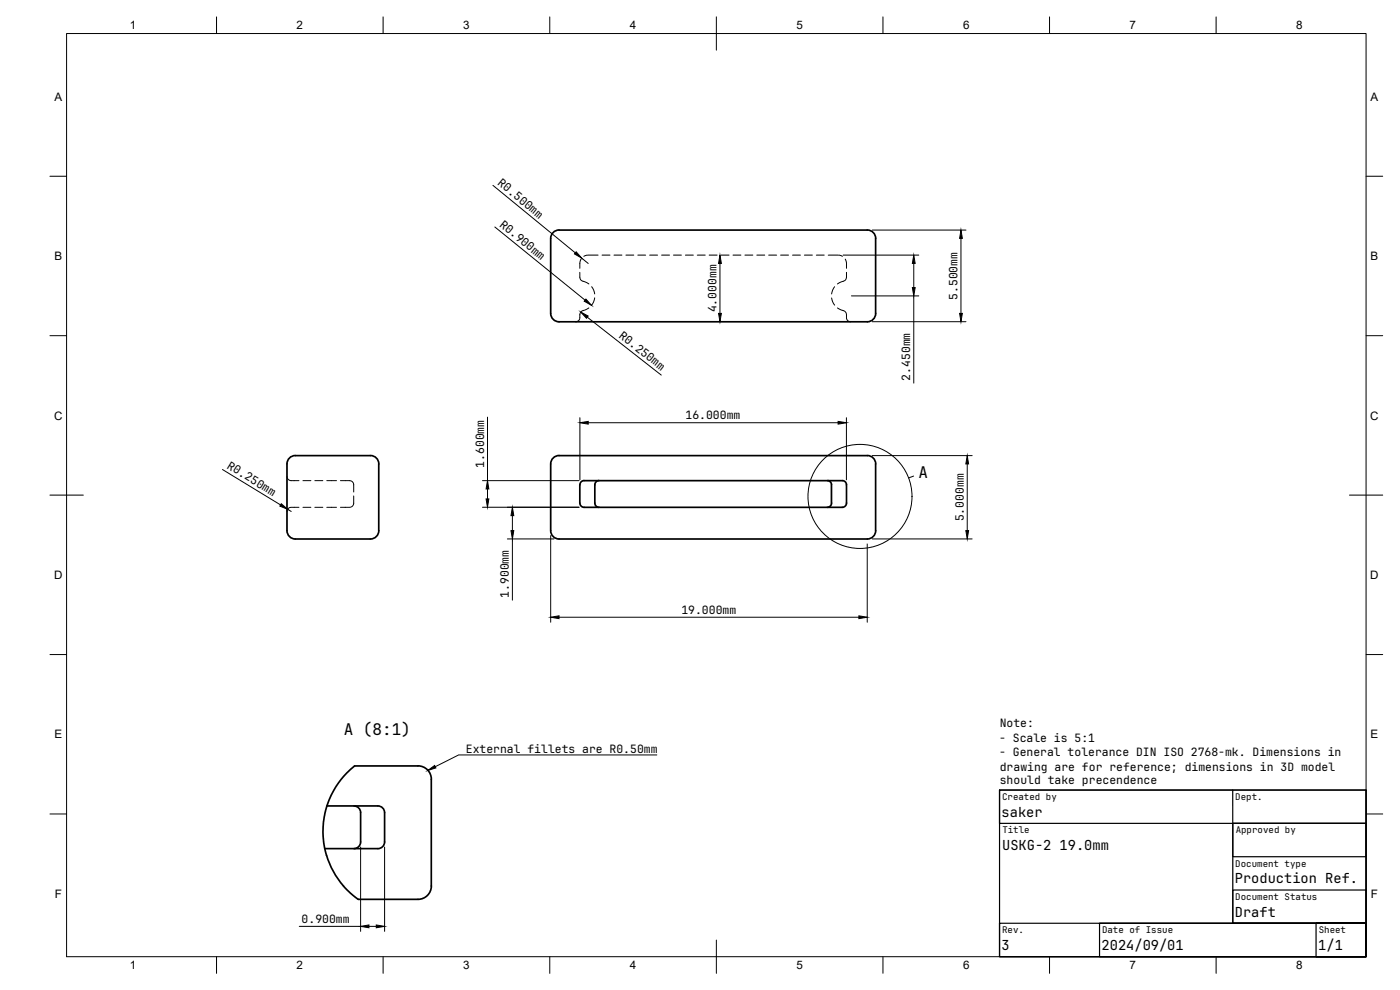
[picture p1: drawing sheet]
<svg xmlns="http://www.w3.org/2000/svg" width="420mm" height="297mm" viewBox="0 0 420 297" stroke-linecap="round" stroke-linejoin="round" font-family="sans-serif">
<!-- layer: Visible -->
<g fill="none" stroke="#000" stroke-width=".51">
<path d="M262.8 71.5v22.6M262.8 71.5a2.48 2.48 0 0 0-2.5-2.5h-92.5a2.51 2.51 0 0 0-2.5 2.5v22.6M165.3 94a2.51 2.51 0 0 0 2.5 2.5h92.5a2.51 2.51 0 0 0 2.5-2.5M87.1 137.2l1.5-.5h22.6a2.48 2.48 0 0 1 2.5 2.5v20a2.51 2.51 0 0 1-2.5 2.5h-22.6a2.51 2.51 0 0 1-2.5-2.5v-20a2.5 2.5 0 0 1 1-2zM262.8 139.2v20M262.8 139.2a2.48 2.48 0 0 0-2.5-2.5h-92.5a2.51 2.51 0 0 0-2.5 2.5v20a2.51 2.51 0 0 0 2.5 2.5h92.5a2.51 2.51 0 0 0 2.5-2.5M174 145.5v5.5M174 145.5a1.23 1.23 0 0 1 1.3-1.3h77.5a1.26 1.26 0 0 1 1.2 1.3v5.5a1.26 1.26 0 0 1-1.2 1.2h-77.5a1.26 1.26 0 0 1-1.3-1.2M179.8 144.2a1.26 1.26 0 0 0-1.3 1.3v5.5a1.26 1.26 0 0 0 1.3 1.2M248.3 144.2a1.23 1.23 0 0 1 1.2 1.3l.1 5.5a1.26 1.26 0 0 1-1.3 1.2M104 232l2.4-2.2h19a4 4 0 0 1 4.1 4l-.1 32a4 4 0 0 1-4 4h-18a25 25 0 0 1-9.4-27.6l.1-.3a24.2 24.2 0 0 1 4.6-8.4zM98.1 241.8h15.3a2 2 0 0 1 2 2v8.8a2 2 0 0 1-2 2h-15.9"/>
<path d="M106.2 241.8a2 2 0 0 1 2 2v8.8a2 2 0 0 1-2 2"/>
</g>
<!-- layer: Hidden -->
<g fill="none" stroke="#000" stroke-width=".3">
<path d="M174.4 77.7l-.1 .1a4.2 4.2 0 0 0-.3 2.7M179.5 76.5l-3.4 .1-.9 .3M180.7 76.5h2.4M184.3 76.5h2.3M187.8 76.5h2.4M191.4 76.5h2.4M195 76.5h2.4M198.5 76.5h2.4M202.1 76.5h2.4M205.7 76.5h2.4M209.3 76.5h2.3M212.8 76.5h2.4"/>
<path d="M216.4 76.5h2.4M220 76.5h2.4M223.6 76.5h2.3M227.1 76.5h2.4M230.7 76.5h2.4M234.3 76.5h2.3M237.8 76.5h2.4M241.4 76.5h2.4M245 76.5h2.4M248.6 76.5l3.4 .1 .8 .3M253.7 77.8a4.2 4.2 0 0 1 .3 2.7M174 81.7v1.5a1.48 1.48 0 0 0 1.6 1.4l1.1 .6"/>
<path d="M176.7 92.4l-1.1 .6a1.52 1.52 0 0 0-1.6 1.4v.9a1.22 1.22 0 0 1-1.2 1.2M177.6 86l.6 1 .3 1.2M178.5 89.4l-.3 1.2-.6 1M249.6 89.4l.3 1.2 .6 1M250.5 86l-.6 1-.3 1.2M251.3 92.4l1.2 .6a1.52 1.52 0 0 1 1.5 1.4v.9a1.22 1.22 0 0 0 1.3 1.2M254 81.7v1.5a1.48 1.48 0 0 1-1.5 1.4l-1.2 .6M86.1 143a1.25 1.25 0 0 0 1.3 1.2h2.3M89.7 152.2h-2.3a1.25 1.25 0 0 0-1.3 1.3M90.9 144.2h2.4M90.9 152.2h2.4M94.5 144.2h2.4"/>
<path d="M94.5 152.2h2.4M98.1 144.2h2.9M98.1 152.2h2.9M102.2 144.2h1.5a2.12 2.12 0 0 1 2.4 1l.1 2.4M106.2 148.8v2.2a1.73 1.73 0 0 1-2.3 1.2h-1.7"/>
</g>
<!-- layer: BORDER -->
<g fill="none" stroke="#000" stroke-width=".3">
<path d="M20 10.1h390v276.9h-390zM65 5.1v5M115 5.1v5M165 5.1v5M215 5.1v10M265 5.1v5M315 5.1v5M365 5.1v5M15 52.9h5M410 52.9h5M15 100.7h5M410 100.7h5"/>
<path d="M15 148.6h10M405 148.6h10M15 196.4h5M410 196.4h5M15 244.2h5M410 244.2h5M65 287v5M115 287v5M165 287v5M215 282.1v9.9M265 287v5M315 287v5"/>
<path d="M365 287v5"/>
</g>
<!-- layer: TITLEBLOCK -->
<path d="M300 237.1h110v49.9h-110zM300 237.1h110v9.9h-110zM370 237v10M370 247h40v10.1h-40zM370 247h40v30h-40zM300 277h110v10h-80v-10h80h-15v10h15v-10v10h-110zM370 267h40v10h-40z" fill="none" stroke="#000" stroke-width=".36"/>
<!-- layer: FD_Dimensions -->
<g fill="none" stroke="#000" stroke-width=".3">
<path d="M147.9 55.6l24.8 20.3M148.5 68.1l27.1 22M174.6 77.5l1.9 1.5M216.1 79v15M253 76.5h22.7M261.8 69h28.1M274.2 79v7.3M288.4 71.5v22.5M176.3 95.2l22.2 17.4M255.5 88.8h20.2M261.8 96.5h28.1M274.2 88.8v26.1"/>
<path d="M146.3 125.2v19M174 125.3v18.7M176.5 126.8h75M254 125.3v18.7M261.8 136.7h30M290.3 139.2v20M66.8 140.9l17.4 10.6M86.3 152.8l1.1 .7M144.8 144.2h29M144.8 152.2h29M146.3 146.7v3M153.8 154.7v4.5"/>
<path d="M152.3 161.7h14M153.8 161.7v18.4M165.3 160.7v26M260.3 163.2v23.5M261.8 161.7h30M167.8 185.2h90M108.2 254.1v25.3M115.4 254.1v25.3M89.8 277.9h18.4M110.7 277.9h2.2"/>
</g>
<g fill="#000" stroke="#000" stroke-width=".3">
<path d="M172.9 75.6l1.7 1.9-2.2-1.3zM216.1 76.5l.4 2.5h-.9zM274.2 76.5l.5 2.5h-.9zM288.4 69l.4 2.5h-.8zM175.8 89.7l1.7 1.9-2.2-1.2zM174.3 93.6l2.2 1.2-.5 .7zM215.6 94h.9l-.4 2.5zM273.8 86.3h.9l-.5 2.5zM288 94h.8l-.4 2.5zM174 126.8l2.5-.4v.9zM251.5 126.4l2.5 .4-2.5 .5zM290.3 136.7l.4 2.5h-.8z"/>
<path d="M84.4 151.1l1.9 1.7-2.3-.9zM145.9 149.7h.8l-.4 2.5zM146.3 144.2l.4 2.5h-.8zM153.8 152.2l.4 2.5h-.8zM153.4 159.2h.8l-.4 2.5zM289.9 159.2h.8l-.4 2.5zM165.3 185.2l2.5-.4v.8zM257.8 184.8l2.5 .4-2.5 .4zM108.2 277.9l2.5-.4v.9zM112.9 277.5l2.5 .4-2.5 .5z"/>
</g>
<!-- layer: Detail Boundary -->
<g fill="none" stroke="#000" stroke-width=".3">
<path d="M274.2 142.8l-1.5 .6"/>
<circle cx="258.1" cy="148.9" r="15.6"/>
</g>
<!-- layer: Leaders -->
<path d="M128.4 231.2l2.1-1.5 .3 .7z" fill="#000" stroke="#000" stroke-width=".3"/>
<path d="M197.1 226.5h-59.5l-7 3.5" fill="none" stroke="#000" stroke-width=".3"/>
<g font-size="4.8">
<text x="275.7" y="143.5">A</text>
<text x="103.2" y="220.5">A (8:1)</text>
</g>
<g font-size="4.1">
<text x="300.6" y="245">saker</text>
<text x="300.8" y="255">USKG-2 19.0mm</text>
<text x="370.6" y="265">Production Ref.</text>
<text x="370.6" y="275">Draft</text>
<text x="300.6" y="285">3</text>
<text x="330.6" y="285">2024/09/01</text>
<text x="395.6" y="285">1/1</text>
</g>
<g font-size="3.5">
<text x="39" y="8.8">1</text>
<text x="89" y="8.8">2</text>
<text x="139" y="8.8">3</text>
<text x="189" y="8.8">4</text>
<text x="239" y="8.8">5</text>
<text x="289" y="8.8">6</text>
<text x="339" y="8.8">7</text>
<text x="389" y="8.8">8</text>
<text x="16.3" y="30.2">A</text>
<text x="411.3" y="30.2">A</text>
<text x="16.3" y="78">B</text>
<text x="411.3" y="78">B</text>
<text x="16.2" y="125.9">C</text>
<text x="411.2" y="125.9">C</text>
<text x="16.2" y="173.7">D</text>
<text x="411.2" y="173.7">D</text>
<text x="16.3" y="221.6">E</text>
<text x="411.3" y="221.6">E</text>
<text x="16.4" y="269.4">F</text>
<text x="411.4" y="269.4">F</text>
<text x="39" y="290.8">1</text>
<text x="89" y="290.8">2</text>
<text x="139" y="290.8">3</text>
<text x="189" y="290.8">4</text>
<text x="239" y="290.8">5</text>
<text x="289" y="290.8">6</text>
<text x="339" y="290.8">7</text>
<text x="389" y="290.8">8</text>
</g>
<g font-size="3.4">
<text x="149.1" y="55.3" transform="rotate(39 149.1 55.3)">R0.500mm</text>
<text x="149.7" y="67.7" transform="rotate(39 149.7 67.7)">R0.900mm</text>
<text x="215" y="93.8" transform="rotate(-90 215 93.8)">4.000mm</text>
<text x="287.4" y="90" transform="rotate(-90 287.4 90)">5.500mm</text>
<text x="185.5" y="101.1" transform="rotate(38 185.5 101.1)">R0.250mm</text>
<text x="273.2" y="114.2" transform="rotate(-90 273.2 114.2)">2.450mm</text>
<text x="205.8" y="125.8">16.000mm</text>
<text x="67.9" y="140.3" transform="rotate(31 67.9 140.3)">R0.250mm</text>
<text x="145.3" y="140.3" transform="rotate(-90 145.3 140.3)">1.600mm</text>
<text x="289.2" y="156.4" transform="rotate(-90 289.2 156.4)">5.000mm</text>
<text x="152.7" y="179.4" transform="rotate(-90 152.7 179.4)">1.900mm</text>
<text x="204.5" y="184.2">19.000mm</text>
<text x="300" y="218.2">Note:</text>
<text x="139.8" y="226">External fillets are R0.50mm</text>
<text x="299.9" y="222.6">- Scale is 5:1</text>
<text x="299.9" y="226.9">- General tolerance DIN ISO 2768-mk. Dimensions in</text>
<text x="300.1" y="231.2">drawing are for reference; dimensions in 3D model</text>
<text x="300.1" y="235.4">should take precendence</text>
<text x="90.5" y="276.9">0.900mm</text>
</g>
<g font-size="2.7">
<text x="300.7" y="240">Created by</text>
<text x="370.7" y="240.1">Dept.</text>
<text x="300.8" y="250">Title</text>
<text x="370.8" y="250">Approved by</text>
<text x="370.7" y="260">Document type</text>
<text x="370.7" y="270">Document Status</text>
<text x="300.7" y="280">Rev.</text>
<text x="330.7" y="280">Date of Issue</text>
<text x="395.8" y="280">Sheet</text>
</g>
</svg>
